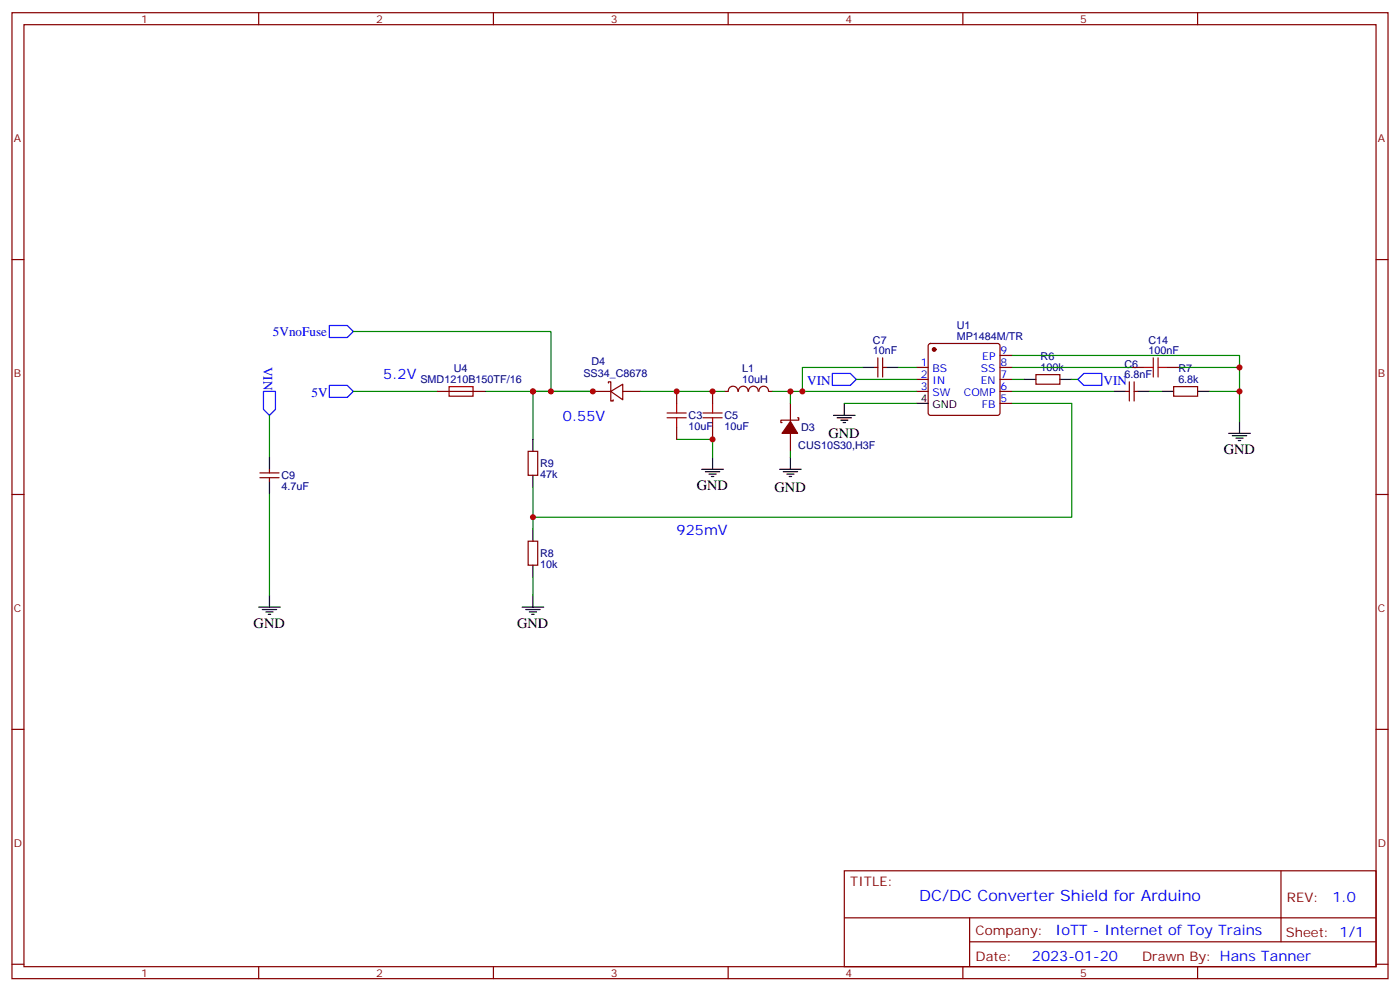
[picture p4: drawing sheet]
<svg xmlns="http://www.w3.org/2000/svg" width="412mm" height="292mm" viewBox="0 0 412 292" stroke-linecap="round" stroke-linejoin="round" font-family="sans-serif">
<g fill="none" stroke="#870000" stroke-width=".35">
<path d="M3.5 3.7h405.4v284.4h-405.4zM7.1 7.3h398.2v277.3h-398.2zM76.2 3.7v3.6M145.3 3.7v3.6M214.5 3.7v3.6M283.6 3.7v3.6M352.8 3.7v3.6M3.5 76.4h3.6M405.3 76.4h3.6M128.8 115.2h14.1M174.6 115.2h5.3M179.2 112.7v-.3h.7v2.8"/>
<path d="M179.9 115.2l3.5-2.1v4.6zM179.9 115.2v2.8h.7v-.3M183.4 115.2h5.3M199.3 115.2v3.5M209.9 115.2v3.5M213.4 115.2h1.1M214.5 115.2a1.41 1.41 0 0 1 1.4-1.5 1.41 1.41 0 0 1 1.4 1.5M217.5 115.2a1.41 1.41 0 0 1 1.4-1.5 1.41 1.41 0 0 1 1.4 1.5M220.5 115.2a1.41 1.41 0 0 1 1.4-1.5 1.41 1.41 0 0 1 1.4 1.5M223.6 115.2a1.41 1.41 0 0 1 1.4-1.5 1.41 1.41 0 0 1 1.4 1.5M226.5 115.2h1M232.8 118.7v5.3"/>
<path d="M257.5 108.2h1.1M258.6 105.3v5.7M260 108.2h1.1M260 105.3v5.7M269.9 108.2h3.5M269.9 111.7h3.5M269.9 115.2h3.5M273.6 101.3l.5-.2h19.8l.5 .2 .2 .5v19.8l-.3 .5-.4 .2h-19.8l-.5-.3-.2-.4v-19.8zM294.6 108.2h3.5M294.6 111.7h3.5M294.6 115.2h3.5M294.6 118.7h3.5"/>
<path d="M294.6 104.6h3.5M305.2 110.3h7v2.8h-7zM331.6 115.2h1.1M332.7 112.4v5.6M333.4 108.2h3.5M334.1 115.2h1M334.1 112.4v5.6M344 108.2h3.5M345.7 113.8h7.1v2.8h-7.1zM76.6 139.2h5.6M79.4 138.1v1.1M155.6 132.9h2.8v7h-2.8z"/>
<path d="M199.3 125.8v3.5M209.9 125.8v3.5M232.8 127.6v5.3M234.9 123h.4v.7h-5.3v.7h.4M3.5 145.6h3.6M76.6 140.6h5.6M79.4 140.6v1.1M155.6 159.3h2.8v7.1h-2.8zM405.3 145.6h3.6M3.5 214.7h3.6M405.3 214.7h3.6M248.7 256.3h156.6v28.3h-156.6z"/>
<path d="M377.3 256.4v20.8M248.7 270.2h156.5M285.6 277.2h119.6M285.6 270.2v14.1M3.5 283.8h3.6M76.2 284.6v3.5M145.3 284.6v3.5M214.5 284.6v3.5M283.6 284.6v3.5M352.8 284.6v3.5M405.3 283.8h3.6"/>
</g>
<g fill="#870000" stroke="#870000" stroke-width=".35">
<path d="M232.8 124l2.1 3.6h-4.5z"/>
<circle cx="275.2" cy="102.9" r=".53"/>
</g>
<g fill="none" stroke="#000" stroke-width=".35">
<path d="M248.7 118.7v3.6M254 108.2h3.5M261.1 108.2h3.5M269.9 118.7h3.5M301.6 111.7h3.6M312.2 111.7h3.5M328.1 115.2h3.5M335.1 115.2h3.6M342.2 115.2h3.5M352.8 115.2h3.5M79.4 134.6v3.5M157 129.3v3.6"/>
<path d="M157 139.9v3.5M206.7 138.1h6.4M207.8 138.9h4.2M208.8 139.6h2.2M209.9 134.6v3.5M229.7 138.1h6.3M230.7 138.9h4.2M231.8 139.6h2.1M232.8 134.6v3.5M245.5 122.3h6.4M246.6 123h4.2M247.6 123.7h2.2"/>
<path d="M248.4 124.4h.7M361.9 127.6h6.4M363 128.3h4.2M364.1 129h2.1M364.8 129.7h.7M365.1 124v3.6M79.4 141.7v3.5M157 155.8v3.5M209.5 140.3h.8M232.5 140.3h.7M76.2 178.7h6.3M77.3 179.4h4.2"/>
<path d="M79.4 175.2v3.5M153.8 178.7h6.4M154.9 179.4h4.2M157 166.4v3.5M157 175.2v3.5M78.3 180.1h2.1M79 180.8h.7M155.9 180.1h2.1M156.6 180.8h.7"/>
</g>
<g fill="none" stroke="#a10000" stroke-width=".35">
<path d="M132.3 113.8h7v2.8h-7zM199.3 118.7v2.9M209.9 118.7v2.9M336.9 108.2h2.8M339.7 105.3v5.7M341.1 108.2h2.9M341.1 105.3v5.7M196.5 123h5.6M196.5 121.6h5.6M199.3 123v2.8M207.1 123h5.6M207.1 121.6h5.6"/>
<path d="M209.9 123v2.8"/>
</g>
<path d="M97 95.8h5.3l1.8 1.8-1.8 1.7h-5.3zM77.6 115.2h3.5v5.3l-1.7 1.8-1.8-1.8zM97 113.5h5.3l1.8 1.7-1.8 1.8h-5.3zM245.2 109.9h5.3l1.7 1.8-1.7 1.8h-5.3zM317.5 111.7l1.8-1.8h5.3v3.6h-5.3z" fill="none" stroke="#00f" stroke-width=".35"/>
<g fill="none" stroke="#008700" stroke-width=".35">
<path d="M104.1 97.6h58.2v17.6M104.1 115.2h24.7M142.9 115.2h31.7M157 115.2v14.1M188.7 115.2h24.7M227.5 115.2h42.4M232.8 115.2v3.5M248.7 118.7h21.2M252.2 111.7h17.7M254 108.2h-17.6v7M264.6 108.2h5.3M298.1 118.7h17.6v33.6h-158.7"/>
<path d="M298.1 104.6h67v19.4M298.1 111.7h3.5M298.1 115.2h30M298.1 108.2h35.3M315.7 111.7h1.8M338.7 115.2h3.5M347.5 108.2h17.6M356.3 115.2h8.8M79.4 122.3v12.3M199.3 129.3h10.6v5.3M232.8 132.9v1.7M79.4 145.2v30"/>
<path d="M157 143.4v12.4M157 169.9v5.3"/>
</g>
<g fill="#c00">
<circle cx="157" cy="152.3" r=".88"/>
<circle cx="232.8" cy="115.2" r=".88"/>
<circle cx="236.4" cy="115.2" r=".88"/>
<circle cx="157" cy="115.2" r=".88"/>
<circle cx="365.1" cy="115.2" r=".88"/>
<circle cx="209.9" cy="129.3" r=".88"/>
<circle cx="209.9" cy="115.2" r=".88"/>
<circle cx="199.3" cy="115.2" r=".88"/>
<circle cx="365.1" cy="108.2" r=".88"/>
<circle cx="174.6" cy="115.2" r=".88"/>
<circle cx="162.3" cy="115.2" r=".88"/>
</g>
<text font-size="4.6" fill="#00f" x="270.8" y="265.4">DC/DC Converter Shield for Arduino</text>
<g font-size="4.2" fill="#00f">
<text x="112.9" y="111.7">5.2V</text>
<text x="165.8" y="124">0.55V</text>
<text x="199.3" y="157.6">925mV</text>
<text x="392.5" y="265.6">1.0</text>
<text x="310.9" y="275.2">IoTT - Internet of Toy Trains</text>
<text x="304" y="283">2023-01-20</text>
</g>
<g font-size="4.2">
<text x="244.1" y="129">GND</text>
<text x="360.5" y="133.7">GND</text>
<text x="205.2" y="144.3">GND</text>
<text x="228.2" y="144.9">GND</text>
<text x="74.7" y="184.9">GND</text>
<text x="152.3" y="184.9">GND</text>
</g>
<g font-size="3.9" fill="#00f">
<text x="80.4" y="98.8">5VnoFuse</text>
<text x="77.6" y="108" transform="rotate(90 77.6 108)">VIN</text>
<text x="237.8" y="113.5">VIN</text>
<text x="325.1" y="113.5">VIN</text>
<text x="91.8" y="117">5V</text>
</g>
<g font-size="3.9" fill="#800">
<text x="250.5" y="260.9">TITLE:</text>
<text x="379.1" y="265.6">REV:</text>
<text x="287.4" y="275.1">Company:</text>
<text x="378.7" y="275.7">Sheet: 1/1</text>
<text x="287.4" y="282.8">Date:</text>
<text x="336.4" y="282.9">Drawn By: Hans Tanner</text>
</g>
<g font-size="3.2" fill="#800">
<text x="41.6" y="6.7">1</text>
<text x="110.8" y="6.7">2</text>
<text x="179.9" y="6.7">3</text>
<text x="249.1" y="6.7">4</text>
<text x="318.2" y="6.7">5</text>
<text x="4.1" y="41.8">A</text>
<text x="405.9" y="41.8">A</text>
<text x="4.1" y="111">B</text>
<text x="405.9" y="111">B</text>
<text x="4.1" y="180.1">C</text>
<text x="405.9" y="180.1">C</text>
<text x="4.1" y="249.3">D</text>
<text x="405.9" y="249.3">D</text>
<text x="41.6" y="287.5">1</text>
<text x="110.8" y="287.5">2</text>
<text x="179.9" y="287.5">3</text>
<text x="249.1" y="287.5">4</text>
<text x="318.2" y="287.5">5</text>
</g>
<g font-size="3.2" fill="#000080">
<text x="257.1" y="101.2">C7</text>
<text x="281.8" y="100">MP1484M/TR</text>
<text x="281.8" y="96.9">U1</text>
<text x="338.3" y="101.2">C14</text>
<text x="174.2" y="107.5">D4</text>
<text x="257.1" y="104.3">10nF</text>
<text x="306.5" y="106.1">R6</text>
<text x="338.3" y="104.3">100nF</text>
<text x="123.8" y="112.8">SMD1210B150TF/16</text>
<text x="133.7" y="109.6">U4</text>
<text x="171.8" y="111">SS34_C8678</text>
<text x="218.6" y="112.6">10uH</text>
<text x="218.6" y="109.5">L1</text>
<text x="306.5" y="109.2">100k</text>
<text x="331.2" y="111.3">6.8nF</text>
<text x="331.2" y="108.2">C6</text>
<text x="347.1" y="112.7">6.8k</text>
<text x="347.1" y="109.6">R7</text>
<text x="202.8" y="123.4">C3</text>
<text x="213.4" y="123.4">C5</text>
<text x="202.8" y="126.5">10uF</text>
<text x="213.4" y="126.5">10uF</text>
<text x="236" y="126.9">D3</text>
<text x="159.1" y="137.5">R9</text>
<text x="235.1" y="132.2">CUS10S30,H3F</text>
<text x="82.9" y="141">C9</text>
<text x="159.1" y="140.6">47k</text>
<text x="82.9" y="144.1">4.7uF</text>
<text x="159.1" y="167.1">10k</text>
<text x="159.1" y="164">R8</text>
</g>
<g font-size="3.2" fill="#00f">
<text x="271.2" y="107.8">1</text>
<text x="289.3" y="106">EP</text>
<text x="294.7" y="107.8">8</text>
<text x="294.7" y="104.3">9</text>
<text x="271.2" y="111.3">2</text>
<text x="274.7" y="109.6">BS</text>
<text x="274.7" y="113.1">IN</text>
<text x="288.9" y="113.1">EN</text>
<text x="288.9" y="109.6">SS</text>
<text x="294.7" y="111.3">7</text>
<text x="271.2" y="114.9">3</text>
<text x="274.7" y="116.6">SW</text>
<text x="284" y="116.6">COMP</text>
<text x="294.7" y="118.4">5</text>
<text x="294.7" y="114.9">6</text>
<text x="289.3" y="120.2">FB</text>
</g>
<g font-size="3.2">
<text x="271.2" y="118.4">4</text>
<text x="274.7" y="120.2">GND</text>
</g>
</svg>
